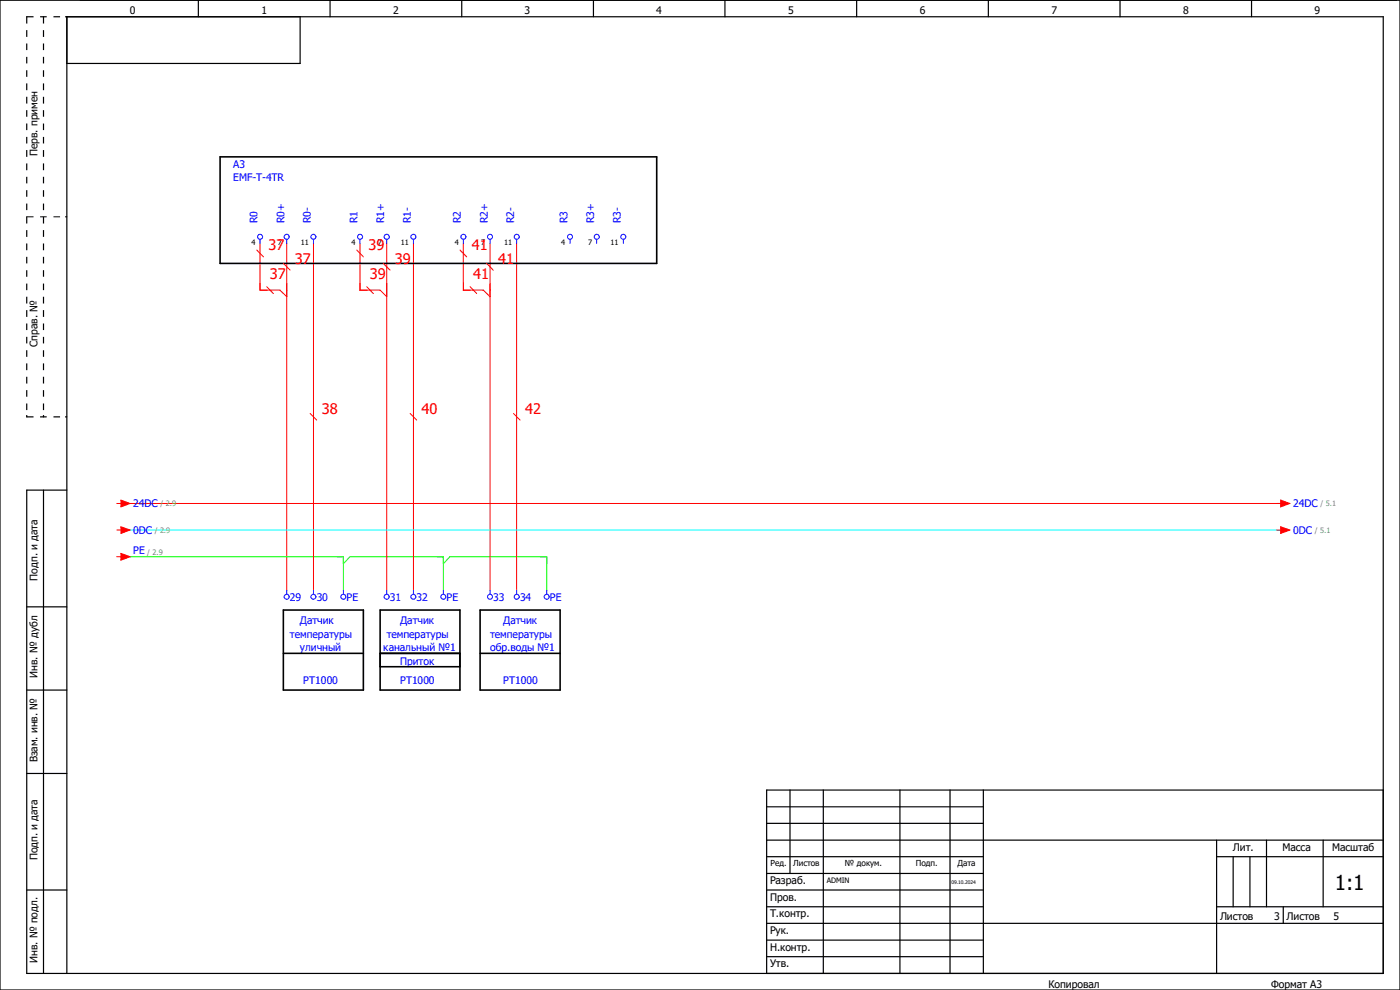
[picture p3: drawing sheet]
<svg xmlns="http://www.w3.org/2000/svg" width="297mm" height="210mm" viewBox="0 0 297 210" stroke-linecap="round" stroke-linejoin="round" font-family="sans-serif">
<path d="M210.1 -.1l-210.1 210.2M0 160.4l70.2 49.6M0 210v.1" fill="none" stroke="#fff" stroke-width=".21"/>
<g fill="none" stroke="#000" stroke-width=".25">
<path d="M0 0h297v210h-297zM42.1 0v3.6M63.7 3.6v9.9h-49.5M70 0v3.6M98 0v3.6M125.9 0v3.6M153.8 0v3.6M181.7 0v3.6M209.7 0v3.6M237.6 0v3.6M265.5 0v3.6M9.2 104v102.5"/>
<path d="M14.2 104h-8.5v102.5h287.8v-202.9h-279.3v202.9M5.7 128.7h8.5M5.7 146.4h8.5M5.7 164.1h8.5M162.6 178.2h130.9M162.6 171.2h46M162.6 174.7h46M167.6 167.6v17.7M174.7 167.6v38.9M190.9 167.6v38.9M201.5 167.6v38.9M208.6 167.6v38.9"/>
<path d="M258.1 178.2v28.3M268.7 178.2v14.2M280.7 178.2v14.2M293.5 167.6h-130.9v38.9M5.7 188.8h8.5M162.6 188.8h46M162.6 195.9h130.9M162.6 181.7h46M162.6 185.3h46M162.6 199.4h46M162.6 192.4h46M258.1 181.7h35.4"/>
<path d="M258.1 192.4h35.4M261.6 181.7v10.7M265.2 181.7v10.7M272.2 192.4v3.5M162.6 202.9h46"/>
</g>
<g fill="#000">
<path d="M13.8 3.4h.4l.1 .2-.5 .1zM13.8 45.9h.5v.2h-.5zM5.5 88.1h.3l-.1 .5zM9.1 88.1h.3l-.2 .5zM13.8 88.3h.4l.1 .2-.5 .1z"/>
<path d="M5.6 3.5l-.1 1.5h.3v-1.4zM5.5 6.4v1.4h.3v-1.4zM5.5 9.2v1.4h.3v-1.4zM5.5 12.1v1.4h.3v-1.4zM5.5 14.9v1.4h.3v-1.4zM5.5 17.7v1.4h.3v-1.4zM5.5 20.5v1.5h.3v-1.5zM5.5 23.4v1.4h.3v-1.4zM5.5 26.2v1.4h.3v-1.4zM5.5 29v1.4h.3v-1.4zM5.5 31.8v1.5h.3v-1.5zM5.5 34.7v1.4h.3v-1.4zM5.5 37.5v1.4h.3v-1.4zM5.5 40.3v1.4h.3v-1.4zM5.5 43.2v1.4h.3v-1.4zM5.5 46v1.4h.3v-1.4zM5.5 48.8v1.4h.3v-1.4zM5.5 51.6v1.5h.3v-1.5zM5.5 54.5v1.4h.3v-1.4zM5.5 57.3v1.4h.3v-1.4zM5.5 60.2v1.4h.3v-1.4zM5.5 62.9v1.5h.3v-1.5zM5.5 65.8v1.4h.3v-1.4zM5.5 68.6v1.4h.3v-1.4zM5.5 71.5v1.4h.3v-1.4zM5.5 74.3v1.4h.3v-1.4zM5.5 77.1v1.4h.3v-1.4zM5.5 79.9v1.5h.3v-1.5zM5.5 82.8v1.4h.3v-1.4zM5.5 85.6v1.4h.3v-1.4z"/>
<path d="M5.6 3.5l.1 .2h1.4v-.3zM8.5 3.4v.3h1.4v-.3zM11.3 3.4v.3h1.4v-.3z"/>
<path d="M9.1 3.5v1.5h.3v-1.4zM9.1 6.4v1.4h.3v-1.4zM9.1 9.2v1.4h.3v-1.4zM9.1 12.1v1.4h.3v-1.4zM9.1 14.9v1.4h.3v-1.4zM9.1 17.7v1.4h.3v-1.4zM9.1 20.5v1.5h.3v-1.5zM9.1 23.4v1.4h.3v-1.4zM9.1 26.2v1.4h.3v-1.4zM9.1 29v1.4h.3v-1.4zM9.1 31.8v1.5h.3v-1.5zM9.1 34.7v1.4h.3v-1.4zM9.1 37.5v1.4h.3v-1.4zM9.1 40.3v1.4h.3v-1.4zM9.1 43.2v1.4h.3v-1.4zM9.1 46v1.4h.3v-1.4zM9.1 48.8v1.4h.3v-1.4zM9.1 51.6v1.5h.3v-1.5zM9.1 54.5v1.4h.3v-1.4zM9.1 57.3v1.4h.3v-1.4zM9.1 60.2v1.4h.3v-1.4zM9.1 62.9v1.5h.3v-1.5zM9.1 65.8v1.4h.3v-1.4zM9.1 68.6v1.4h.3v-1.4zM9.1 71.5v1.4h.3v-1.4zM9.1 74.3v1.4h.3v-1.4zM9.1 77.1v1.4h.3v-1.4zM9.1 79.9v1.5h.3v-1.5zM9.1 82.8v1.4h.3v-1.4zM9.1 85.6v1.4h.3v-1.4z"/>
<path d="M5.6 45.9v.2h1.5v-.2zM8.5 45.9v.2h1.4v-.2zM11.3 45.9v.2h1.4v-.2z"/>
<path d="M5.6 88.3l.1 .3h1.4v-.3zM8.5 88.3v.3h1.4v-.3zM11.3 88.3v.3h1.4v-.3z"/>
</g>
<g fill="none" stroke="#f00" stroke-width=".21">
<path d="M54.5 53l1.4 1.5M55.2 51.6v10h4.2l1.4 1.3M60.1 55.9l1.5 1.4M60.8 51.6v73.6M66.5 51.6v73.6M75.7 53l1.4 1.5M76.4 51.6v10h4.2l1.4 1.3M81.3 55.9l1.5 1.4M82 51.6v73.6M87.7 51.6v73.6M97.6 53l1.4 1.5M98.3 51.6v10h4.2l1.5 1.3"/>
<path d="M103.3 55.9l1.3 1.4M104 51.6v73.6M109.6 51.6v73.6M56.6 60.8l1.4 1.5M77.8 60.8l1.4 1.5M99.7 60.8l1.4 1.5M65.8 87.7l1.4 1.4M87 87.7l1.4 1.4M108.9 87.7l1.4 1.4M25.7 117.4l1.9 .7-1.9 .7zM26.2 106.8h246"/>
</g>
<path d="M26.2 118.1h46.7v7.1M72.9 119.5l1.4-1.4h19.8v7.1M94.1 119.5l1.4-1.4h20.5v7.1" fill="none" stroke="#0f0" stroke-width=".21"/>
<path d="M26.2 112.4h246" fill="none" stroke="#0ff" stroke-width=".21"/>
<path d="M46.7 33.3h92.6v22.6h-92.6zM60.1 129.4h17v17h-17zM60.1 138.6h17M80.6 129.4h17v17h-17zM80.6 138.6h17M101.9 129.4h16.9v17h-16.9zM101.9 138.6h16.9M80.6 141.4h17" fill="none" stroke="#000" stroke-width=".34"/>
<g fill="none" stroke="#00f" stroke-width=".21">
<path d="M55.2 50.8v.8M60.8 50.8v.8M66.5 50.8v.8M76.4 50.8v.8M82 50.8v.8M87.7 50.8v.8M98.3 50.8v.8M104 50.8v.8M109.6 50.8v.8M120.9 50.8v.8M126.6 50.8v.8M132.2 50.8v.8"/>
<path d="M60.8 125.2v.9M66.5 125.2v.9M72.9 125.2v.9M82 125.2v.9M87.7 125.2v.9M94.1 125.2v.9M104 125.2v.9M109.6 125.2v.9M116 125.2v.9"/>
<circle cx="55.2" cy="50.2" r=".54"/>
<circle cx="60.8" cy="50.2" r=".53"/>
<circle cx="66.5" cy="50.2" r=".53"/>
<circle cx="76.4" cy="50.2" r=".54"/>
<circle cx="82.1" cy="50.2" r=".54"/>
<circle cx="87.7" cy="50.2" r=".53"/>
<circle cx="98.3" cy="50.2" r=".54"/>
<circle cx="104" cy="50.2" r=".53"/>
<circle cx="109.6" cy="50.2" r=".54"/>
<circle cx="120.9" cy="50.2" r=".53"/>
<circle cx="126.6" cy="50.2" r=".54"/>
<circle cx="132.2" cy="50.2" r=".53"/>
<circle cx="60.8" cy="126.6" r=".52"/>
<circle cx="66.5" cy="126.6" r=".53"/>
<circle cx="72.8" cy="126.6" r=".52"/>
<circle cx="82" cy="126.6" r=".52"/>
<circle cx="87.7" cy="126.6" r=".52"/>
<circle cx="94.1" cy="126.6" r=".52"/>
<circle cx="104" cy="126.6" r=".52"/>
<circle cx="109.6" cy="126.6" r=".53"/>
<circle cx="116" cy="126.6" r=".52"/>
</g>
<path d="M25.7 117.4l1.9 .7-1.9 .7z" fill="#f00"/>
<path d="M24.8 118.1h.9M25.7 106.1l1.9 .7-1.9 .7z" fill="none" stroke="#f00" stroke-width=".21"/>
<path d="M25.7 106.1l1.9 .7-1.9 .7z" fill="#f00"/>
<path d="M24.8 106.8h.9M25.7 111.8l1.9 .6-1.9 .8z" fill="none" stroke="#f00" stroke-width=".21"/>
<path d="M25.7 111.8l1.9 .6-1.9 .8z" fill="#f00"/>
<path d="M24.8 112.4h.9M271.7 106.1l1.9 .7-1.9 .7z" fill="none" stroke="#f00" stroke-width=".21"/>
<path d="M271.7 106.1l1.9 .7-1.9 .7z" fill="#f00"/>
<path d="M270.8 106.8h.9M271.7 111.8l1.9 .6-1.9 .8z" fill="none" stroke="#f00" stroke-width=".21"/>
<path d="M271.7 111.8l1.9 .6-1.9 .8z" fill="#f00"/>
<path d="M270.8 112.4h.9" fill="none" stroke="#f00" stroke-width=".21"/>
<text font-size="4.4" x="283.2" y="188.8">1:1</text>
<g font-size="3.1" fill="#f00">
<text x="56.9" y="53.1">37</text>
<text x="78.1" y="53.1">39</text>
<text x="100.1" y="53.1">41</text>
<text x="57.3" y="59.1">37</text>
<text x="62.6" y="55.9">37</text>
<text x="78.5" y="59.1">39</text>
<text x="83.8" y="55.9">39</text>
<text x="100.4" y="59.1">41</text>
<text x="105.7" y="55.9">41</text>
<text x="68.2" y="87.8">38</text>
<text x="89.5" y="87.8">40</text>
<text x="111.4" y="87.8">42</text>
</g>
<g font-size="2.2">
<text x="27.5" y="3">0</text>
<text x="55.5" y="3">1</text>
<text x="83.4" y="3">2</text>
<text x="111.3" y="3">3</text>
<text x="139.2" y="3">4</text>
<text x="167.2" y="3">5</text>
<text x="195.1" y="3">6</text>
<text x="223.1" y="3">7</text>
<text x="251" y="3">8</text>
<text x="278.9" y="3">9</text>
<text x="8" y="33.1" transform="rotate(-90 8 33.1)">Перв. примен</text>
<text x="8" y="73.6" transform="rotate(-90 8 73.6)">Справ. №</text>
<text x="8" y="123.1" transform="rotate(-90 8 123.1)">Подп. и дата</text>
<text x="8" y="143.8" transform="rotate(-90 8 143.8)">Инв. № дубл</text>
<text x="8" y="161.7" transform="rotate(-90 8 161.7)">Взам. инв. №</text>
<text x="8" y="182.5" transform="rotate(-90 8 182.5)">Подп. и дата</text>
<text x="261.6" y="180.5">Лит.</text>
<text x="272.1" y="180.5">Масса</text>
<text x="282.6" y="180.5">Масштаб</text>
<text x="163.4" y="187.5">Разраб.</text>
<text x="163.4" y="191.1">Пров.</text>
<text x="163.4" y="194.6">Т.контр.</text>
<text x="258.8" y="195.2">Листов</text>
<text x="270.3" y="195.2">3</text>
<text x="273" y="195.2">Листов</text>
<text x="282.9" y="195.2">5</text>
<text x="163.4" y="198.2">Рук.</text>
<text x="163.4" y="201.7">Н.контр.</text>
<text x="8" y="204.3" transform="rotate(-90 8 204.3)">Инв. № подл.</text>
<text x="163.4" y="205.2">Утв.</text>
<text x="222.4" y="209.5">Копировал</text>
<text x="269.7" y="209.5">Формат А3</text>
</g>
<g font-size="2.2" fill="#00f">
<text x="49.5" y="35.6">А3</text>
<text x="49.5" y="38.4">EMF-T-4TR</text>
<text x="54.7" y="47.4" transform="rotate(-90 54.7 47.4)">R0</text>
<text x="60.3" y="47.4" transform="rotate(-90 60.3 47.4)">R0+</text>
<text x="66" y="47.4" transform="rotate(-90 66 47.4)">R0-</text>
<text x="75.9" y="47.4" transform="rotate(-90 75.9 47.4)">R1</text>
<text x="81.5" y="47.4" transform="rotate(-90 81.5 47.4)">R1+</text>
<text x="87.2" y="47.4" transform="rotate(-90 87.2 47.4)">R1-</text>
<text x="97.8" y="47.4" transform="rotate(-90 97.8 47.4)">R2</text>
<text x="103.5" y="47.4" transform="rotate(-90 103.5 47.4)">R2+</text>
<text x="109.1" y="47.4" transform="rotate(-90 109.1 47.4)">R2-</text>
<text x="120.4" y="47.4" transform="rotate(-90 120.4 47.4)">R3</text>
<text x="126.1" y="47.4" transform="rotate(-90 126.1 47.4)">R3+</text>
<text x="131.7" y="47.4" transform="rotate(-90 131.7 47.4)">R3-</text>
<text x="28.3" y="107.7">24DC</text>
<text x="274.4" y="107.7">24DC</text>
<text x="28.3" y="113.3">0DC</text>
<text x="274.4" y="113.3">0DC</text>
<text x="28.3" y="117.6">PE</text>
<text x="61.5" y="127.4">29</text>
<text x="67.2" y="127.4">30</text>
<text x="73.5" y="127.4">PE</text>
<text x="82.7" y="127.4">31</text>
<text x="88.4" y="127.4">32</text>
<text x="94.7" y="127.4">PE</text>
<text x="104.6" y="127.4">33</text>
<text x="110.3" y="127.4">34</text>
<text x="116.7" y="127.4">PE</text>
<text x="61.5" y="135.3">температуры</text>
<text x="63.6" y="132.5">Датчик</text>
<text x="82" y="135.3">температуры</text>
<text x="84.9" y="132.5">Датчик</text>
<text x="104" y="135.3">температуры</text>
<text x="106.8" y="132.5">Датчик</text>
<text x="63.6" y="138.1">уличный</text>
<text x="81.3" y="138.1">канальный №1</text>
<text x="84.9" y="141">Приток</text>
<text x="104" y="138.1">обр.воды №1</text>
<text x="64.3" y="145.2">PT1000</text>
<text x="84.9" y="145.2">PT1000</text>
<text x="106.8" y="145.2">PT1000</text>
</g>
<g font-size="1.8">
<text x="163.5" y="183.8">Ред.</text>
<text x="168.3" y="183.8">Листов</text>
<text x="179.2" y="183.8">№ докум.</text>
<text x="194.3" y="183.8">Подп.</text>
<text x="203.1" y="183.8">Дата</text>
</g>
<g font-size="1.6">
<text x="53.3" y="52">4</text>
<text x="59" y="52">7</text>
<text x="63.8" y="52">11</text>
<text x="74.5" y="52">4</text>
<text x="80.2" y="52">7</text>
<text x="85" y="52">11</text>
<text x="96.5" y="52">4</text>
<text x="102.1" y="52">7</text>
<text x="106.9" y="52">11</text>
<text x="119.1" y="52">4</text>
<text x="124.8" y="52">7</text>
<text x="129.5" y="52">11</text>
<text x="175.4" y="187.3">ADMIN</text>
</g>
<g font-size="1.6" fill="#7ca552">
<text x="34" y="107.4">/ 2.9</text>
<text x="280.1" y="107.4">/ 5.1</text>
<text x="32.9" y="113">/ 2.9</text>
<text x="278.9" y="113">/ 5.1</text>
<text x="31.2" y="117.7">/ 2.9</text>
</g>
<text font-size="1.1" x="201.8" y="187.5">09.10.2024</text>
</svg>
